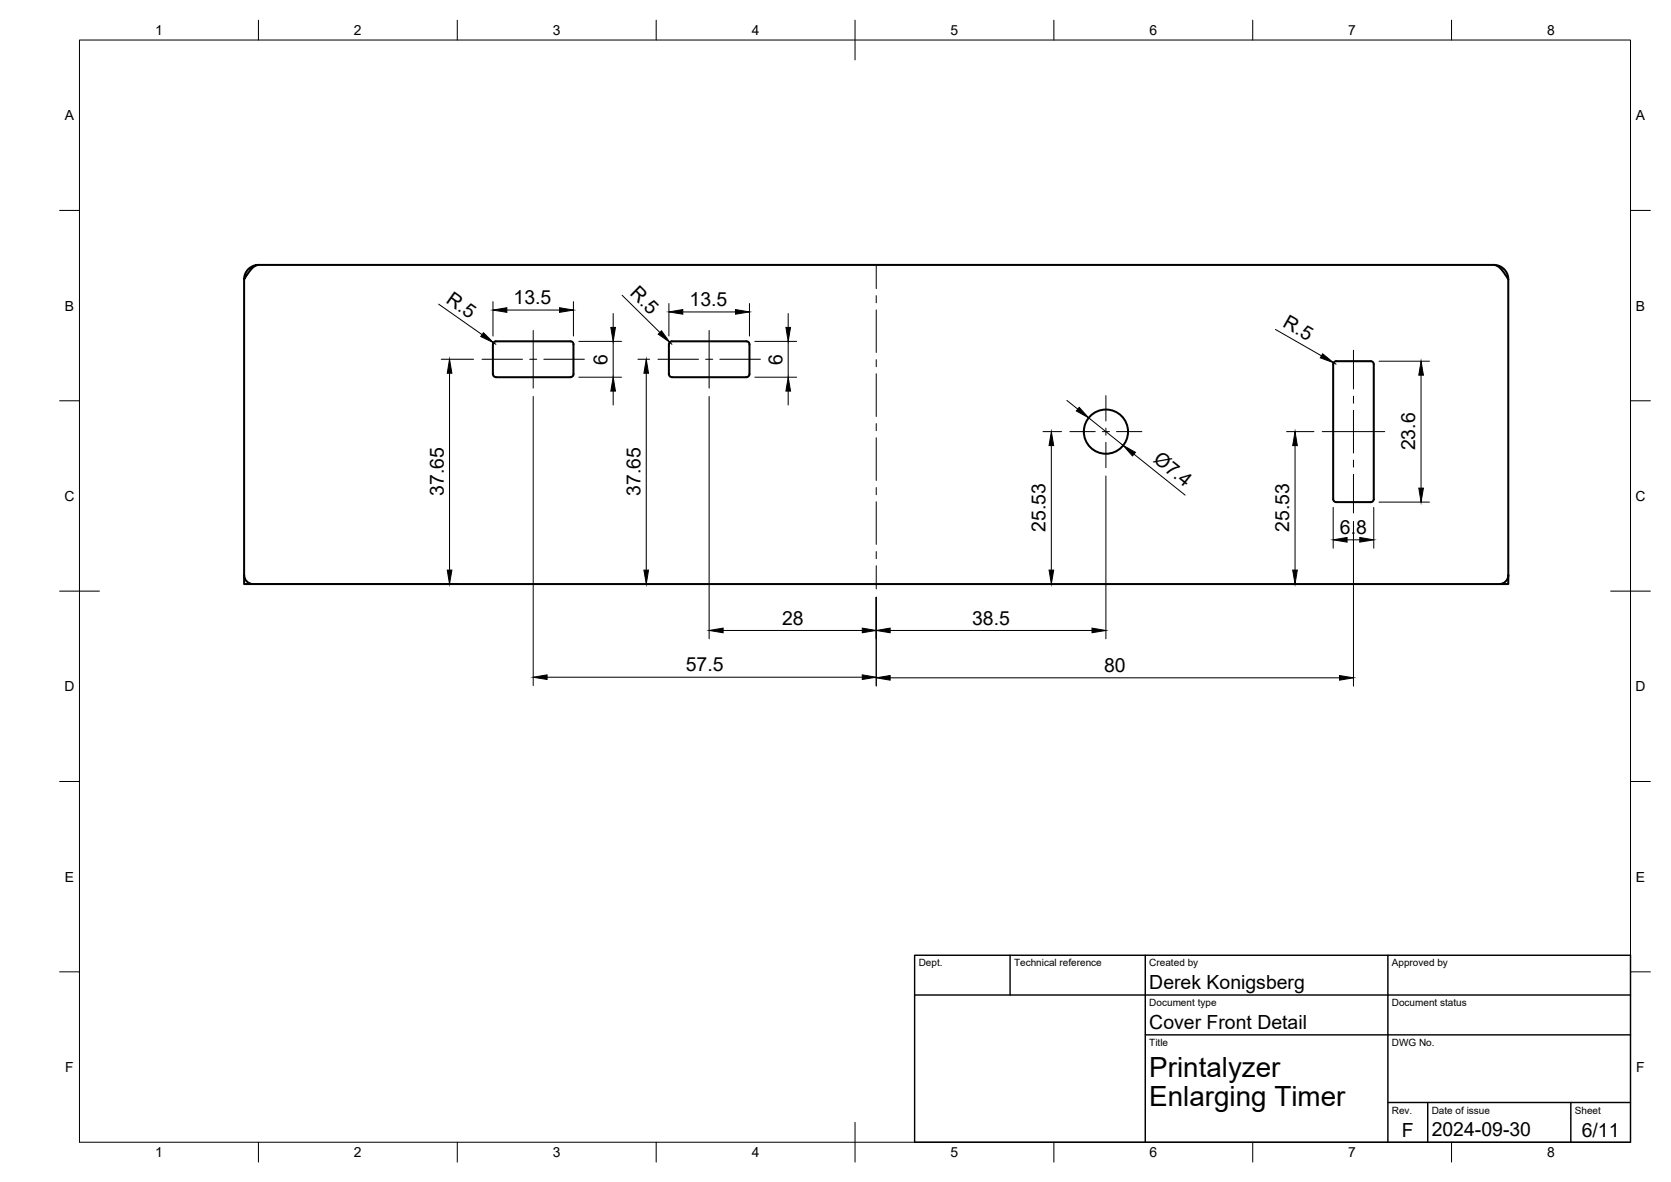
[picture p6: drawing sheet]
<svg xmlns="http://www.w3.org/2000/svg" width="420mm" height="297mm" viewBox="0 0 420 297" stroke-linecap="round" stroke-linejoin="round" font-family="sans-serif">
<!-- layer: Visible -->
<g fill="none" stroke="#000" stroke-width=".51">
<path d="M61.4 70.2v74.3M62.4 67.6a3.6 3.6 0 0 1 2.6-1 5.1 5.1 0 0 0-3.2 2.9l-.4 .7a3.6 3.6 0 0 1 1-2.6zM65 66.6h310.6M375.6 66.6a5.1 5.1 0 0 1 3.2 2.9l.4 .7M375.6 66.6a3.6 3.6 0 0 1 3.6 3.6M379.2 70.2v74.3M123.9 86.5l.1 7.5a.75 .75 0 0 0 .7 .8h18.7a.79 .79 0 0 0 .8-.8v-7.5M124 86.5a.75 .75 0 0 1 .7-.7h18.8a.75 .75 0 0 1 .7 .7M168.2 86.5v7.5a.75 .75 0 0 0 .7 .8M168.9 85.8h18.8a.75 .75 0 0 1 .7 .7M168.9 85.8a.75 .75 0 0 0-.7 .7M188.4 86.5v7.5a.75 .75 0 0 1-.7 .8h-18.8"/>
<path d="M335.2 125.4v-33.9a.75 .75 0 0 1 .8-.7h8.7a.75 .75 0 0 1 .7 .7v33.9M335.2 125.4a.75 .75 0 0 0 .8 .8h8.7a.75 .75 0 0 0 .7-.8M61.4 144.5v2.3l1.8-.1M61.4 144.5a2.25 2.25 0 0 0 2.2 2.3h313.4M379.2 144.5v2.3l-1.8-.1M379.3 144.5a2.25 2.25 0 0 1-2.3 2.3"/>
<circle cx="278.1" cy="108.5" r="5.6"/>
</g>
<!-- layer: BORDER -->
<g fill="none" stroke="#000" stroke-width=".25">
<path d="M20 10.1h390v276.9h-390zM65 5.1v5M115 5.1v5M165 5.1v5M215 5.1v10M265 5.1v5M315 5.1v5M365 5.1v5M15 52.9h5M410 52.9h5M15 100.7h5M410 100.7h5"/>
<path d="M15 148.6h10M405 148.6h10M15 196.4h5M410 196.4h5M15 244.2h5M410 244.2h5M65 287v5M115 287v5M165 287v5M215 282.1v9.9M265 287v5M315 287v5"/>
<path d="M365 287v5"/>
</g>
<!-- layer: TITLEBLOCK -->
<path d="M230 240.1h180v46.9h-180zM230 250h180M254 240.1v9.9M288 240.1v46.9M349 240.1v46.9M288 260.1h122M349 277.1h61M359 277.1v9.9M395 277.1v9.9" fill="none" stroke="#000" stroke-width=".36"/>
<!-- layer: Smart Centers -->
<g fill="none" stroke="#000" stroke-width=".25">
<path d="M220.3 66.7v5.8M220.3 74.3v1.8M220.3 77.9v10.7M121.2 90.3h10.2M133.2 90.3h1.8M134.1 83v14.5M136.7 90.3h10.2M165.4 90.3h10.2M177.4 90.3h1.8M178.3 83v14.5M181 90.3h10.2M220.3 90.4v1.8"/>
<path d="M220.3 93.9v10.8M278.1 99.4v6.4M340.3 88v9.8M340.3 99.6v1.7M220.3 106.5v1.7M220.3 110v10.7M269 108.5h6.4M277.2 108.5h1.8M278.1 107.6v1.8M278.1 111.2v6.3M280.7 108.5h6.4M332.5 108.5h15.7"/>
<path d="M340.3 103.1v10.7M340.3 115.6v1.8M340.3 119.2v9.7M220.3 122.5v1.8M220.3 126.1v10.7M220.3 138.6v1.8M220.3 142.2v5.8"/>
</g>
<!-- layer: FD_Dimensions -->
<g fill="none" stroke="#000" stroke-width=".25">
<path d="M110.3 76.4l10.9 7.7M124 75.8v8.6M127.4 77.9h13.3M144.2 75.8v8.6M154.2 78.8v3.5M156.4 74.2l9.5 9.4M168.2 76.3v8.1M171.7 78.4h13.2M188.4 76.3v8.1M198.2 78.8v3.5M110.9 90.3h8.2M113 93.8v49.5"/>
<path d="M124.1 86.1l.6 .4M134.1 99.6v72.7M145.5 85.8h10.8M145.5 94.8h10.8M154.2 85.8v9M154.2 98.3v3.5M160.4 90.3h2.9M162.5 93.8v49.5M168.4 86l.6 .5M178.3 99.6v60.9M189.8 85.8h10.5M189.8 94.8h10.5"/>
<path d="M198.2 85.8v9M198.2 98.3v3.5M320.7 82.8l11.6 6.6M335.3 91.2l.7 .3M346.8 90.8h12.6M357.3 94.3v28.4M262.3 108.5h4.6M264.4 112v31.3M268.3 100.6l2.7 2.2M273.7 105l8.7 6.9M278.1 119.6v40.9M285.1 114.1l12.9 10.3"/>
<path d="M323.5 108.5h6.9M325.6 112v31.3M335.2 127.5v10.3M338.7 135.7h3.2M340.3 131v41.4M345.4 127.5v10.3M346.8 126.2h12.6M63.5 146.8h51.6M181.8 158.4h35M220.3 150.1v22.3M223.8 158.4h50.8M137.6 170.2h79.2"/>
<path d="M223.8 170.3h113"/>
</g>
<g fill="#000" stroke="#000" stroke-width=".25">
<path d="M124 77.9l3.4-.6v1.2zM140.7 77.3l3.5 .6-3.5 .6zM168.2 78.4l3.5-.6v1.2zM184.9 77.8l3.5 .6-3.5 .6zM113 90.3l.6 3.5h-1.1zM121.6 83.6l2.5 2.5-3.2-1.5zM153.6 82.3h1.1l-.5 3.5zM154.2 94.8l.5 3.5h-1.1zM162.5 90.3l.6 3.5h-1.2zM166.3 83.1l2.1 2.9-2.9-2zM198.2 94.8l.6 3.5h-1.2zM197.6 82.3h1.2l-.6 3.5z"/>
<path d="M332.6 88.9l2.7 2.3-3.3-1.3zM357.3 90.8l.6 3.5h-1.2zM264.4 108.5l.5 3.5h-1.1zM271.4 102.4l2.3 2.6-3.1-1.7zM282.4 111.9l3.1 1.8-.7 .9zM325.6 108.5l.6 3.5h-1.2zM335.2 135.7l3.5-.6v1.1zM341.9 135.1l3.5 .6-3.5 .5zM356.7 122.7h1.2l-.6 3.5zM112.5 143.3h1.1l-.6 3.5zM161.9 143.3h1.2l-.6 3.5zM178.3 158.4l3.5-.6v1.2z"/>
<path d="M216.8 157.8l3.5 .6-3.5 .6zM220.3 158.4l3.5-.6v1.2zM263.8 143.3h1.1l-.5 3.5zM274.6 157.8l3.5 .6-3.5 .6zM325 143.3h1.2l-.6 3.5zM134.1 170.2l3.5-.6v1.2zM216.8 169.6l3.5 .6-3.5 .6zM220.3 170.3l3.5-.5v1.1zM336.8 169.8l3.5 .5-3.5 .6z"/>
</g>
<g font-size="7">
<text x="289" y="270.6">Printalyzer</text>
<text x="289" y="278.1">Enlarging Timer</text>
</g>
<g font-size="4.9">
<text x="112" y="75.8" transform="rotate(35 112 75.8)">R.5</text>
<text x="129.1" y="76.4">13.5</text>
<text x="158.2" y="73.9" transform="rotate(45 158.2 73.9)">R.5</text>
<text x="173.4" y="76.9">13.5</text>
<text x="322.3" y="82" transform="rotate(30 322.3 82)">R.5</text>
<text x="152.7" y="91.6" transform="rotate(-90 152.7 91.6)">6</text>
<text x="196.7" y="91.6" transform="rotate(-90 196.7 91.6)">6</text>
<text x="355.9" y="113.2" transform="rotate(-90 355.9 113.2)">23.6</text>
<text x="289.8" y="115.9" transform="rotate(39 289.8 115.9)">Ø7.4</text>
<text x="111.6" y="124.6" transform="rotate(-90 111.6 124.6)">37.65</text>
<text x="161" y="124.6" transform="rotate(-90 161 124.6)">37.65</text>
<text x="262.9" y="133.7" transform="rotate(-90 262.9 133.7)">25.53</text>
<text x="324.1" y="133.7" transform="rotate(-90 324.1 133.7)">25.53</text>
<text x="336.9" y="134.2">6.8</text>
<text x="196.6" y="157">28</text>
<text x="244.4" y="157">38.5</text>
<text x="172.4" y="168.7">57.5</text>
<text x="277.6" y="168.9">80</text>
<text x="289" y="248.5">Derek Konigsberg</text>
<text x="289" y="258.6">Cover Front Detail</text>
<text x="352.5" y="285.7">F</text>
<text x="360" y="285.5">2024-09-30</text>
<text x="397.7" y="285.7">6/11</text>
</g>
<g font-size="3.5">
<text x="39" y="8.8">1</text>
<text x="89" y="8.8">2</text>
<text x="139" y="8.8">3</text>
<text x="189" y="8.8">4</text>
<text x="239" y="8.8">5</text>
<text x="289" y="8.8">6</text>
<text x="339" y="8.8">7</text>
<text x="389" y="8.8">8</text>
<text x="16.3" y="30.2">A</text>
<text x="411.3" y="30.2">A</text>
<text x="16.3" y="78">B</text>
<text x="411.3" y="78">B</text>
<text x="16.2" y="125.9">C</text>
<text x="411.2" y="125.9">C</text>
<text x="16.2" y="173.7">D</text>
<text x="411.2" y="173.7">D</text>
<text x="16.3" y="221.6">E</text>
<text x="411.3" y="221.6">E</text>
<text x="16.4" y="269.4">F</text>
<text x="411.4" y="269.4">F</text>
<text x="39" y="290.8">1</text>
<text x="89" y="290.8">2</text>
<text x="139" y="290.8">3</text>
<text x="189" y="290.8">4</text>
<text x="239" y="290.8">5</text>
<text x="289" y="290.8">6</text>
<text x="339" y="290.8">7</text>
<text x="389" y="290.8">8</text>
</g>
<g font-size="2.5">
<text x="231" y="242.9">Dept.</text>
<text x="255" y="242.9">Technical reference</text>
<text x="289" y="242.9">Created by</text>
<text x="350" y="242.9">Approved by</text>
<text x="289" y="252.8">Document type</text>
<text x="350" y="252.8">Document status</text>
<text x="289" y="262.9">Title</text>
<text x="350" y="262.9">DWG No.</text>
<text x="350" y="279.9">Rev.</text>
<text x="360" y="279.9">Date of issue</text>
<text x="396" y="279.9">Sheet</text>
</g>
</svg>
